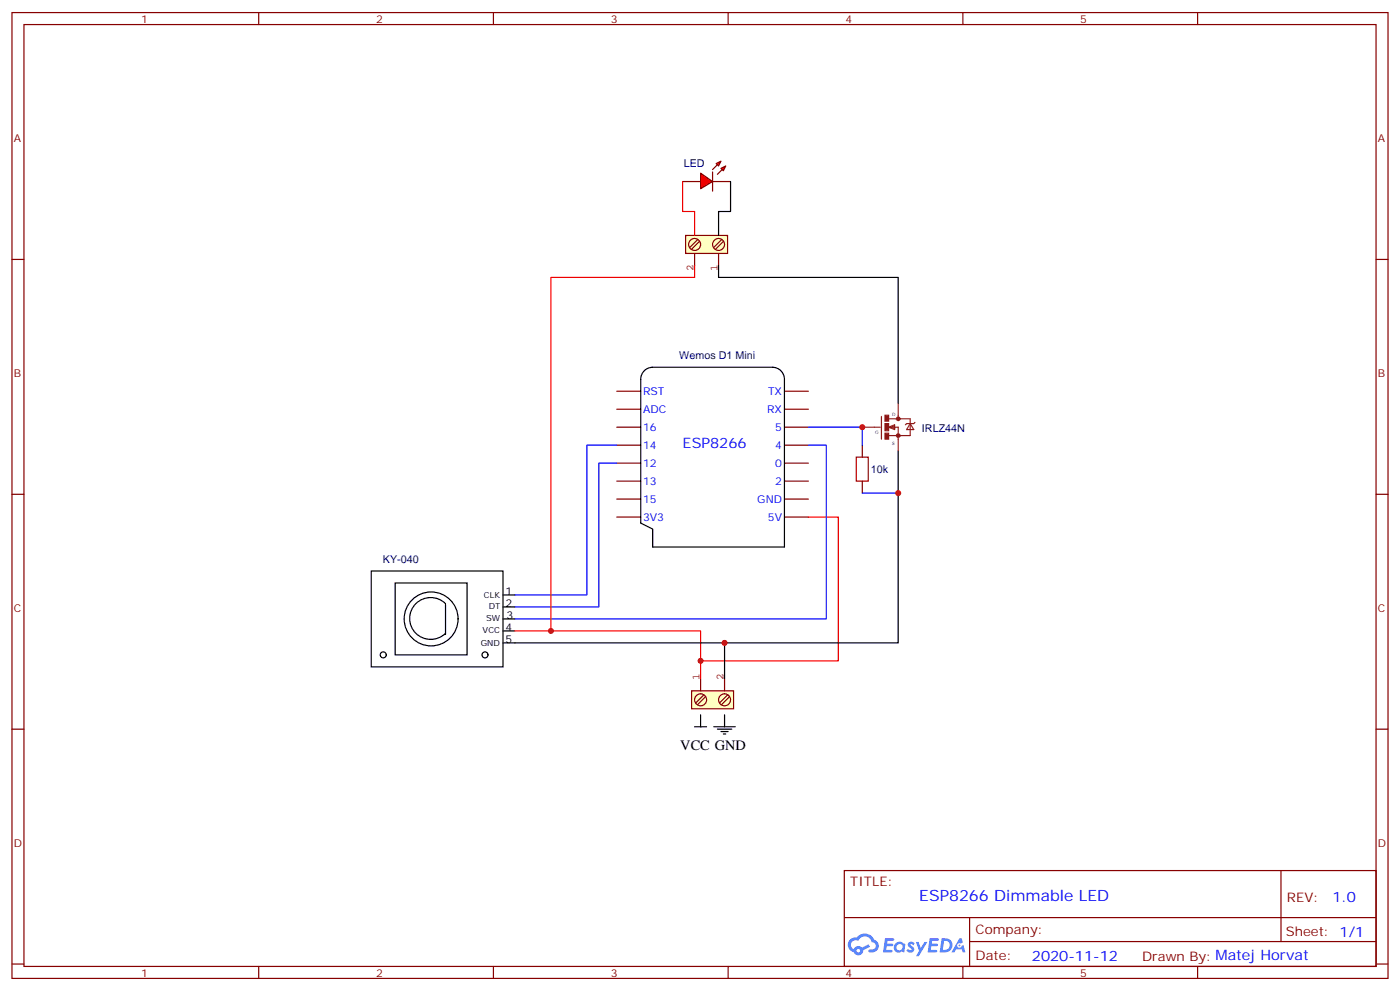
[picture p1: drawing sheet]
<svg xmlns="http://www.w3.org/2000/svg" width="412mm" height="292mm" viewBox="0 0 412 292" stroke-linecap="round" stroke-linejoin="round" font-family="sans-serif">
<g fill="none" stroke="#870000" stroke-width=".35">
<path d="M3.5 3.7h405.4v284.3h-405.4zM7.1 7.2h398.2v277.3h-398.2zM76.2 3.7v3.5M145.3 3.7v3.5M214.5 3.7v3.5M283.6 3.7v3.5M352.8 3.7v3.5M3.5 76.4h3.6M405.3 76.4h3.6M3.5 145.5h3.6M405.3 145.5h3.6M3.5 214.7h3.6"/>
<path d="M405.3 214.7h3.6M248.7 256.3h156.6v28.2h-156.6zM377.3 256.3v20.9M248.7 270.1h156.5M285.6 277.2h119.6M285.6 270.1v14.2M3.5 283.8h3.6M76.2 284.5v3.5M145.3 284.5v3.5M214.5 284.5v3.5M283.6 284.5v3.5M352.8 284.5v3.5"/>
<path d="M405.3 283.8h3.6"/>
</g>
<g fill="#5487ff">
<path d="M267.7 277.5a1.22 1.22 0 0 1 1.7 .2l-.4 .6a.47 .47 0 0 0-.3-.4 .47 .47 0 0 0-.5 .2l.1 .2a1.14 1.14 0 0 1 .8 1.8 1.14 1.14 0 0 1-1.9 0l-.2-.2 .5-.6 .7 .5a.29 .29 0 0 0 .3-.3 .29 .29 0 0 0-.2-.3 1.04 1.04 0 0 1-.6-1.7z"/>
<path d="M260.7 276.2h2.4l.3 .2-.2 .5-1.8 .1-.1 .8h1.5l.3 .4-.3 .4h-1.6l-.2 1.1h1.7l.2 .3-.2 .3-2.6 .1z"/>
<path d="M273.8 276.2h2.4l.3 .2-.1 .5-1.8 .1-.2 .8h1.6l.3 .4-.4 .4-1.6-.1-.1 1.1 1.7 .1 .2 .3-.2 .3-2.6 .1z"/>
<path d="M282.6 276.2h.7l.3 1.3-.6 .3a.69 .69 0 0 0-1 .3 .69 .69 0 0 0 .4 .9 .69 .69 0 0 0 .9-.6l.5-.2 .6 2.2h-.8l-.2-.9h-1.8l-.5 .9h-.8z"/>
<path d="M269.8 277.3h.8l.6 1.8 1.1-1.8h.9l-2.6 4.2h-.8l.9-1.5z"/>
<path d="M277.4 276.2l-.6 4.2h1.3a2.11 2.11 0 0 0 2.5-2.1 2.11 2.11 0 0 0-2.5-2.1zM278.1 277a1.39 1.39 0 0 1 1.7 1.4 1.39 1.39 0 0 1-1.8 1.2h-.3z"/>
<path d="M263.7 277.8a1.54 1.54 0 0 0-.1 2.2 1.54 1.54 0 0 0 2.2 .1l.6 .3 .3-2.3-.2-.3h-.4a1.49 1.49 0 0 0-2.4 0zM264 278.8a.94 .94 0 0 1 1.8 0 .94 .94 0 0 1-1.8 0z"/>
<path d="M250.4 276.6a2.18 2.18 0 0 0 1.1 3.7 1.44 1.44 0 0 0 1.6 .9 1.44 1.44 0 0 0 1.2-1.4l2-1.1-.5-.7-1.9 1a1.47 1.47 0 0 0-2.4 .4 1.39 1.39 0 0 1-.7-1.9 1.39 1.39 0 0 1 2-.5 2.12 2.12 0 0 1 2.2-1.3 2.12 2.12 0 0 1 1.9 1.7 1.14 1.14 0 0 1 1.1 1.4 1.14 1.14 0 0 1-1.7 .7 .43 .43 0 0 0-.5 .4 .43 .43 0 0 0 .4 .5 1.98 1.98 0 0 0 2.5-1.2 1.98 1.98 0 0 0-1.2-2.6 3.1 3.1 0 0 0-5.3-.6l-.9 .1zM252.3 279.9a.55 .55 0 0 1 1.1 0 .55 .55 0 0 1-1.1 0z"/>
<circle cx="282.6" cy="278.3" r=".26"/>
</g>
<g fill="none" stroke="#870000" stroke-width=".35">
<path d="M181.7 115.2h7M231.1 115.2h7M181.7 120.5h7M181.7 125.8h7M181.7 131.1h7M181.7 136.3h7M231.1 120.5h7M231.1 125.8h7M231.1 131.1h7M231.1 136.3h7M181.7 141.6h7M181.7 146.9h7"/>
<path d="M181.7 152.2h7M231.1 141.6h7M231.1 146.9h7M231.1 152.2h7"/>
</g>
<path d="M189.8 109.2a3.5 3.5 0 0 1 2.5-1.1h35.2a3.5 3.5 0 0 1 3.6 3.6v49.3h-38.8v-5.2l-3.6-1.8v-42.3a3.5 3.5 0 0 1 1.1-2.5zM204.6 214h3.5M206.4 210.4v3.6M210.3 214h6.3M211.3 214.7h4.2M212.4 215.4h2.1M213.1 216.1h.7M213.4 210.4v3.6" fill="none" stroke="#000" stroke-width=".35"/>
<path d="M203.7 203.4h12.4v5.3h-12.4z" fill="#ffffc2" stroke="#850000" stroke-width=".35"/>
<path d="M206.4 199.8v3.6M213.4 199.8v3.6M206.4 204.3a1.76 1.76 0 0 0-1.6 2.6 1.76 1.76 0 0 0 3 .1 1.76 1.76 0 0 0-1.3-2.7M207.3 204.6l-2.3 2.3M207.8 205.1l-2.3 2.3M213.4 204.3a1.76 1.76 0 0 0-1.5 2.6 1.76 1.76 0 0 0 3 .1 1.76 1.76 0 0 0-1.3-2.7M214.3 204.6l-2.3 2.3M214.8 205.1l-2.3 2.3" fill="none" stroke="#850000" stroke-width=".35"/>
<path d="M202 69.3h12.3v5.3h-12.3z" fill="#ffffc2" stroke="#850000" stroke-width=".35"/>
<path d="M204.5 73.7a1.76 1.76 0 0 1-1.4-2.7 1.76 1.76 0 0 1 3.1 .1 1.76 1.76 0 0 1-1.6 2.6M204.6 74.6v3.5M205.5 70.6l-2.3 2.2M206 71.1l-2.3 2.3M211.5 73.7a1.76 1.76 0 0 1-1.3-2.7 1.76 1.76 0 0 1 3 .1 1.76 1.76 0 0 1-1.5 2.6M211.7 74.6v3.5M212.5 70.6l-2.2 2.2M213.1 71.1l-2.3 2.3" fill="none" stroke="#850000" stroke-width=".35"/>
<path d="M238.1 152.2h8.8v42.4h-40.5v5.2" fill="none" stroke="#f00" stroke-width=".35"/>
<g fill="none" stroke="#000" stroke-width=".35">
<path d="M109.4 168.1h38.8v28.2h-38.8zM116.4 171.6h21.2v21.2h-21.2zM131.2 177.7a6.2 6.2 0 0 0-8.7 0 6.2 6.2 0 0 0 0 8.7 6.2 6.2 0 0 0 8.7 0M131.2 178v8.8M148.2 175.2h3.5M148.2 178.7h3.5M148.2 182.2h3.5M148.2 185.7h3.5M148.2 189.3h3.5"/>
<circle cx="127" cy="182.2" r="7.9"/>
</g>
<g fill="#fff" stroke="#000" stroke-width=".35">
<circle cx="142.9" cy="192.8" r=".88"/>
<circle cx="112.9" cy="192.8" r=".88"/>
</g>
<path d="M204.6 78.1v3.6h-42.3v104M151.7 185.7h54.7v8.9" fill="none" stroke="#f00" stroke-width=".35"/>
<path d="M211.7 78.1v3.6h52.9v37M264.6 132.8v56.5h-51.2M151.7 189.3h61.7v10.5" fill="none" stroke="#000" stroke-width=".35"/>
<path d="M181.7 136.3h-5.3v42.4h-24.7M181.7 131.1h-8.8v44.1h-21.2M238.1 131.1h5.3v51.1h-91.7M238.1 125.8h15.9v5.3M254 145.2h10.6" fill="none" stroke="#00f" stroke-width=".35"/>
<g fill="none" stroke="#8c2424" stroke-width=".71">
<circle cx="264.6" cy="123.3" r=".35"/>
<circle cx="264.6" cy="128.2" r=".35"/>
</g>
<g fill="#8c2424" stroke="#8c2424" stroke-width=".35">
<path d="M260.7 127.5h1.1v1.8h-1.1z"/>
<path d="M260.7 122.2h1.1v1.8h-1.1z"/>
<path d="M260.7 124.7h1.1v2.1h-1.1z"/>
</g>
<path d="M264.6 118.7v4.6M254 125.8h5.3M259.6 122.6v6.7M261.8 123.3h6.3v4.9h-6.3M261.8 125.8l1.7-.7v1.4zM262.8 125.8h1.8v7M263.5 125.4l-1.4 .4 1.4 .3M268.1 124.7l1.1 1.8h-2.1zM269.5 124.4l-.3 .3h-2.1l-.4 .4" fill="none" stroke="#8c2424" stroke-width=".35"/>
<path d="M252.2 134.6h3.6v7h-3.6z" fill="none" stroke="#a10000" stroke-width=".35"/>
<path d="M254 131.1v3.5M254 141.6v3.6" fill="none" stroke="#870000" stroke-width=".35"/>
<g fill="#f00" stroke="#870000" stroke-width=".35">
<path d="M206.4 51l3.5 2.4-3.5 2.2z"/>
<path d="M209.9 50.6v5.7z"/>
</g>
<g fill="#870000" stroke="#870000" stroke-width=".35">
<path d="M209.9 49.9l1.4-1.4z"/>
<path d="M211.3 51.3l1.4-1.4z"/>
</g>
<g fill="#f00" stroke="#870000" stroke-width=".35">
<path d="M211 48.2l1.4-.8-.7 1.5z"/>
<path d="M212.4 49.6l1.4-.7-.7 1.4z"/>
</g>
<path d="M201.1 53.4h5.3M209.9 53.4h5.3" fill="none" stroke="#870000" stroke-width=".35"/>
<path d="M201.1 53.4v8.9h3.5v7" fill="none" stroke="#f00" stroke-width=".35"/>
<path d="M215.2 53.4v8.9h-3.5v7" fill="none" stroke="#000" stroke-width=".35"/>
<g fill="#c00">
<circle cx="206.4" cy="194.6" r=".88"/>
<circle cx="213.4" cy="189.3" r=".88"/>
<circle cx="254" cy="125.8" r=".88"/>
<circle cx="264.6" cy="145.2" r=".88"/>
<circle cx="162.3" cy="185.7" r=".88"/>
</g>
<text font-size="4.6" fill="#00f" x="270.8" y="265.3">ESP8266 Dimmable LED</text>
<g font-size="4.2" fill="#00f">
<text x="201.1" y="131.8">ESP8266</text>
<text x="392.5" y="265.6">1.0</text>
<text x="304" y="282.9">2020-11-12</text>
</g>
<text font-size="4.2" x="200.4" y="220.7">VCC GND</text>
<g font-size="3.9" fill="#800">
<text x="250.5" y="260.9">TITLE:</text>
<text x="379.1" y="265.6">REV:</text>
<text x="287.4" y="275.1">Company:</text>
<text x="378.7" y="275.7">Sheet: 1/1</text>
<text x="287.4" y="282.8">Date:</text>
<text x="336.4" y="282.8">Drawn By: Matej Horvat</text>
</g>
<g font-size="3.2" fill="#800">
<text x="41.6" y="6.7">1</text>
<text x="110.8" y="6.7">2</text>
<text x="179.9" y="6.7">3</text>
<text x="249.1" y="6.7">4</text>
<text x="318.2" y="6.7">5</text>
<text x="4.1" y="41.8">A</text>
<text x="405.9" y="41.8">A</text>
<text x="4.1" y="110.9">B</text>
<text x="405.9" y="110.9">B</text>
<text x="4.1" y="180.1">C</text>
<text x="405.9" y="180.1">C</text>
<text x="4.1" y="249.2">D</text>
<text x="405.9" y="249.2">D</text>
<text x="41.6" y="287.5">1</text>
<text x="110.8" y="287.5">2</text>
<text x="179.9" y="287.5">3</text>
<text x="249.1" y="287.5">4</text>
<text x="318.2" y="287.5">5</text>
</g>
<g font-size="3.2" fill="#000080">
<text x="201.4" y="49.3">LED</text>
<text x="200.1" y="105.7">Wemos D1 Mini</text>
<text x="271.6" y="127">IRLZ44N</text>
<text x="256.6" y="139.3">10k</text>
<text x="112.8" y="165.8">KY-040</text>
</g>
<g font-size="3.2" fill="#840000">
<text x="204.3" y="79.7" transform="rotate(-90 204.3 79.7)">2</text>
<text x="211.3" y="79.7" transform="rotate(-90 211.3 79.7)">1</text>
<text x="206" y="200.2" transform="rotate(-90 206 200.2)">1</text>
<text x="213.1" y="200.2" transform="rotate(-90 213.1 200.2)">2</text>
</g>
<g font-size="3.2" fill="#00f">
<text x="189.4" y="116.2">RST</text>
<text x="226.2" y="116.2">TX</text>
<text x="189.4" y="121.5">ADC</text>
<text x="226" y="121.5">RX</text>
<text x="189.4" y="126.8">16</text>
<text x="228.3" y="126.8">5</text>
<text x="189.4" y="137.4">12</text>
<text x="189.4" y="132.1">14</text>
<text x="228.3" y="132.1">4</text>
<text x="228.3" y="137.4">0</text>
<text x="189.4" y="142.7">13</text>
<text x="228.3" y="142.7">2</text>
<text x="189.4" y="148">15</text>
<text x="223.1" y="148">GND</text>
<text x="189.4" y="153.3">3V3</text>
<text x="226.2" y="153.3">5V</text>
</g>
<g font-size="3.2">
<text x="148.9" y="175.2">1</text>
<text x="148.9" y="178.7">2</text>
<text x="148.9" y="185.7">4</text>
<text x="149.2" y="182.2">3</text>
<text x="148.9" y="189.3">5</text>
</g>
<g font-size="2.5">
<text x="142.5" y="176">CLK</text>
<text x="144" y="179.2">DT</text>
<text x="143.2" y="182.7">SW</text>
<text x="141.6" y="190.1">GND</text>
<text x="142.2" y="186.2">VCC</text>
</g>
<g font-size="1.4" fill="#238d23">
<text x="262.8" y="122.5">D</text>
<text x="257.8" y="127.8">G</text>
<text x="262.8" y="131">S</text>
</g>
</svg>
